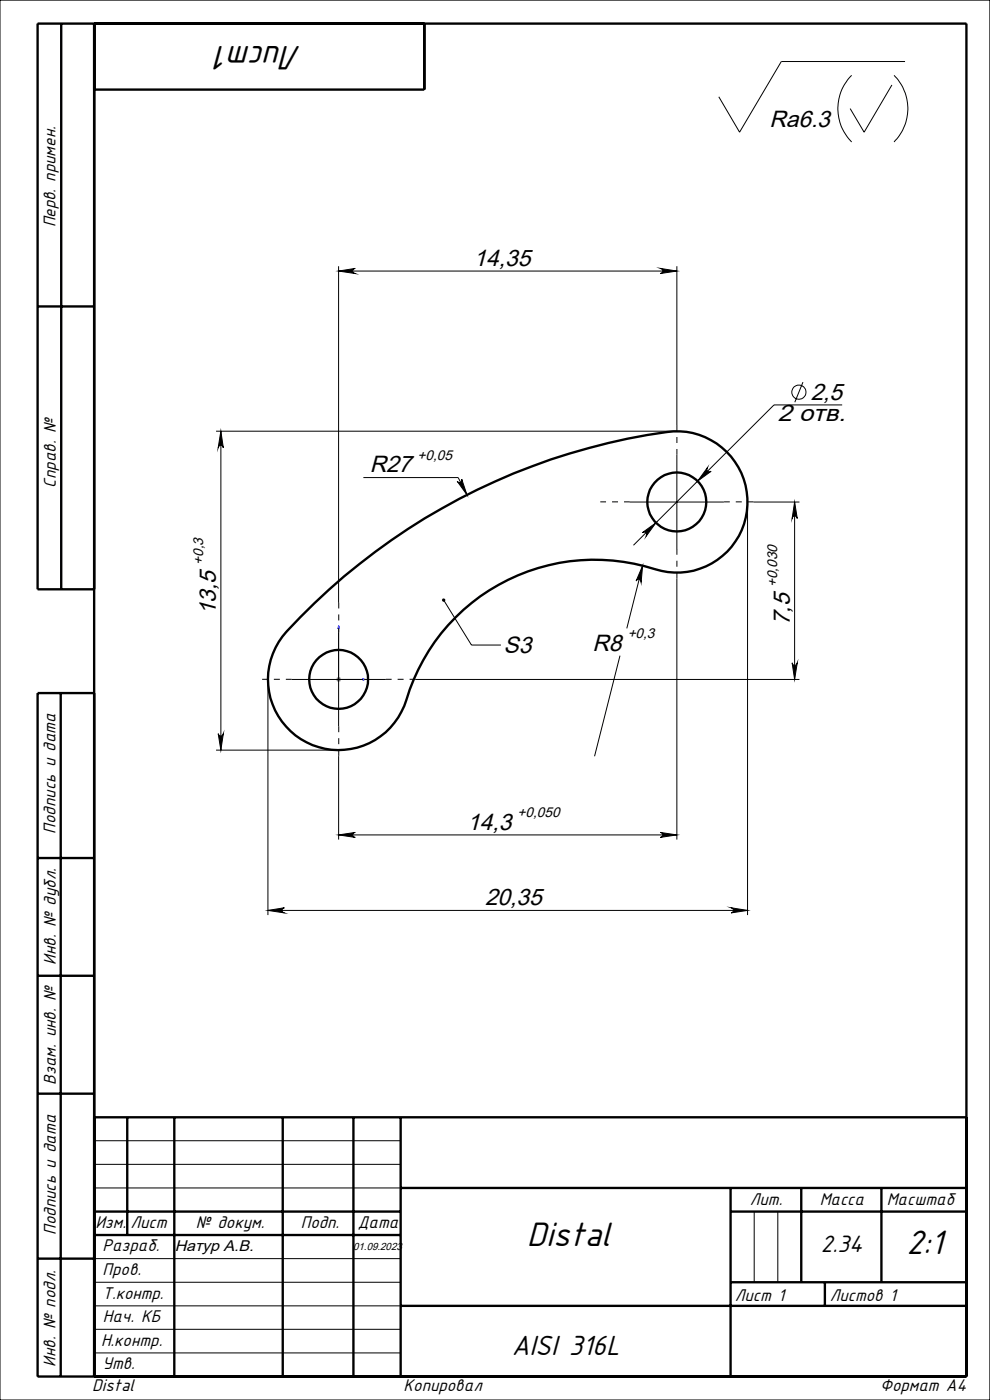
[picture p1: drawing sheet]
<svg xmlns="http://www.w3.org/2000/svg" width="210mm" height="297mm" viewBox="0 0 210 297" stroke-linecap="round" stroke-linejoin="round" font-family="sans-serif">
<g fill="none" stroke="#000" stroke-width=".5">
<path d="M13 5v120M20 5v287M90 5v14h-70M8 65h12M20 125h-12v-120h197v287h-197v-145h12M63.7 130.9a134.5 134.5 0 0 1 79.1-39.4 15 15 0 0 1 15.6 17 15 15 0 0 1-19.4 12.3 41.8 41.8 0 0 0-53.2 28.9 15 15 0 0 1-22 7.1 15 15 0 0 1-3-22.8zM12.9 147v145M8 182h12M8 207h12M8 232h12M20 237h185M27 237v25"/>
<path d="M37 237v55M60 237v55M75 237v55M85 237v55M20 257h65M85 252h120M155 257h50M155 252v40M170 252v20M187 252v20M8 267h12M20 262h65"/>
<path d="M85 277h120M155 272h50M175 272v5"/>
<circle cx="143.6" cy="106.5" r="6.3"/>
<circle cx="71.8" cy="144.1" r="6.2"/>
</g>
<g fill="none" stroke="#000" stroke-width=".21">
<path d="M0 0h210v297h-210zM180.7 16a10 10 0 0 0 0 14.1M189.2 18l-5.9 10-3-5M189.6 16a10 10 0 0 1 0 14.1M192 13.1h-26.3l-8.8 14.9-4.4-7.5M71.8 57.5l3.5-.6a.55 .55 0 0 0-.5 .6 .55 .55 0 0 0 .5 .5zM71.8 56.5v71.4M71.8 57.5h71.8M140.1 56.9l3.5 .6-3.5 .5a.55 .55 0 0 0 .5-.5 .55 .55 0 0 0-.5-.6zM143.6 56.5v33.7M45.8 91.5h97.7M46.8 91.5l.6 3.5a.55 .55 0 0 0-.6-.5 .55 .55 0 0 0-.5 .5z"/>
<path d="M46.9 91.5v67.6M143.6 96.5v20M150.1 99.2a.55 .55 0 0 0 0 .7 .55 .55 0 0 0 .7 .1l-2.8 2.1zM170.3 81.1l-1.7 4.2M178.6 85.9h-14.4l-29.8 29.8M77.1 101.3h20.1M97 102.1a.53 .53 0 0 0 .7 .2 .53 .53 0 0 0 .2-.7l1.2 3.4zM97.2 101.3l1.9 3.7M133.6 106.5h20M136.3 113l2.8-2.1-2 2.9a.55 .55 0 0 0-.1-.8 .55 .55 0 0 0-.7 0zM158.6 106.5v87.6M159.8 106.5h9.8"/>
<path d="M168.6 106.5l.5 3.5a.55 .55 0 0 0-.5-.5 .55 .55 0 0 0-.6 .5zM168.6 106.5v37.6M71.8 134.1v20M94.1 127.3l5.9 9.5h6.3M131.5 139.1l-5.4 21.3M136.3 120l-3.3 13.3M136.3 120l-.3 3.5a.55 .55 0 0 0-.4-.6 .55 .55 0 0 0-.7 .4zM143.6 122.7v55.4M45.8 159.1h26M46.3 155.6a.55 .55 0 0 0 .5 .5 .55 .55 0 0 0 .6-.5l-.6 3.5zM56.8 144.1v50M61.8 144.1h20"/>
<path d="M88.1 144.1h81.5M168 140.6a.55 .55 0 0 0 .6 .5 .55 .55 0 0 0 .5-.5l-.5 3.5zM71.8 160.4v17.7M71.8 177.1h71.8M71.8 177.1l3.6-.5a.53 .53 0 0 0-.6 .5 .53 .53 0 0 0 .6 .6zM140 176.6l3.6 .5-3.6 .6a.53 .53 0 0 0 .6-.6 .53 .53 0 0 0-.6-.5zM56.8 193.1h101.8M56.8 193.1l3.5-.5a.55 .55 0 0 0-.5 .5 .55 .55 0 0 0 .5 .6zM155.1 192.6l3.5 .5-3.5 .6a.55 .55 0 0 0 .5-.6 .55 .55 0 0 0-.5-.5zM20 252h65M20 247h65M20 242h65"/>
<path d="M160 257v15M165 257v15M20 277h65M20 272h65M20 267h65M20 287h65M20 282h65"/>
<circle cx="169.5" cy="83.2" r="1.49"/>
</g>
<path d="M71.8 132.7v11.4h5.7M71.8 132.7l.2 .6h-.3zM71.8 143.7l.1 .1zM72 144.1h.1zM77 144l.5 .1-.5 .2z" fill="none" stroke="#00f" stroke-width=".21"/>
<path d="M71.3 144.1h1M71.5 143.8l.7 .7M71.8 143.6v1M72.2 143.8l-.7 .7" fill="none" stroke="#808080" stroke-width=".21"/>
<path d="M143.6 96.5v-6.3M133.6 106.5h-6.3M143.6 116.5v6.2M153.6 106.5h6.2M71.9 134.1v-6.2M61.9 144.1h-6.3M71.9 154.1v6.3M81.9 144.1h6.2" fill="none" stroke="#000" stroke-width=".21" stroke-dasharray="15.2 1.3 1.3 1.3" stroke-dashoffset="14" stroke-linecap="butt"/>
<g fill="#00f">
<path d="M77 144l.5 .1-.5 .2zM71.8 132.7l.2 .6h-.3z"/>
<path d="M72 144.1h.1zM71.8 143.7l.1 .1z"/>
</g>
<g fill="#000">
<path d="M97 102.1a.53 .53 0 0 0 .7 .2 .53 .53 0 0 0 .2-.7l1.2 3.4zM93.9 127a.36 .36 0 0 1 .6 .2 .36 .36 0 0 1-.4 .4 .36 .36 0 0 1-.3-.5l.3 .2z"/>
<path d="M136.3 120l-1.4 3.3a.55 .55 0 0 1 .7-.4 .55 .55 0 0 1 .4 .6zM71.8 177.1l3.6-.5a.53 .53 0 0 0-.6 .5 .53 .53 0 0 0 .6 .6zM140 176.6l3.6 .5-3.6 .6a.53 .53 0 0 0 .6-.6 .53 .53 0 0 0-.6-.5z"/>
<path d="M46.3 155.6a.55 .55 0 0 0 .5 .5 .55 .55 0 0 0 .6-.5l-.6 3.5zM46.8 91.5l.6 3.5a.55 .55 0 0 0-.6-.5 .55 .55 0 0 0-.5 .5z"/>
<path d="M168 140.6a.55 .55 0 0 0 .6 .5 .55 .55 0 0 0 .5-.5l-.5 3.5zM168.6 106.5l.5 3.5a.55 .55 0 0 0-.5-.5 .55 .55 0 0 0-.6 .5z"/>
<path d="M56.8 193.1l3.5-.5a.55 .55 0 0 0-.5 .5 .55 .55 0 0 0 .5 .6zM155.1 192.6l3.5 .5-3.5 .6a.55 .55 0 0 0 .5-.6 .55 .55 0 0 0-.5-.5zM71.8 57.5l3.5-.6a.55 .55 0 0 0-.5 .6 .55 .55 0 0 0 .5 .5zM140.1 56.9l3.5 .6-3.5 .5a.55 .55 0 0 0 .5-.5 .55 .55 0 0 0-.5-.6zM136.3 113a.55 .55 0 0 1 .7 0 .55 .55 0 0 1 .1 .8l2-2.9zM150.1 99.2l-2.1 2.9 2.8-2.1a.55 .55 0 0 1-.7-.1 .55 .55 0 0 1 0-.7z"/>
</g>
<g font-size="8">
<text x="64" y="9.7" transform="rotate(-180 64 9.7)">Лист1</text>
<text x="111.8" y="264.3">Distal</text>
<text x="192.3" y="266.1">2:1</text>
</g>
<text font-size="6.6" x="108.5" y="287.5">AISI 316L</text>
<text font-size="5.6" x="174.1" y="265.7">2.34</text>
<g font-size="5">
<text x="163.2" y="26.9">Ra6.3</text>
<text x="100.5" y="56.4">14,35</text>
<text x="165" y="89.3">2 отв.</text>
<text x="172" y="84.8">2,5</text>
<text x="78.4" y="100.2">R27</text>
<text x="45.8" y="130.5" transform="rotate(-90 45.8 130.5)">13,5</text>
<text x="167.5" y="132.6" transform="rotate(-90 167.5 132.6)">7,5</text>
<text x="106.8" y="138.5">S3</text>
<text x="125.7" y="138">R8</text>
<text x="99.1" y="176">14,3</text>
<text x="102.9" y="192">20,35</text>
</g>
<g font-size="4">
<text x="11.8" y="48.3" transform="rotate(-90 11.8 48.3)">Перв. примен.</text>
<text x="11.9" y="103.4" transform="rotate(-90 11.9 103.4)">Справ. №</text>
<text x="11.7" y="176.8" transform="rotate(-90 11.7 176.8)">Подпись и дата</text>
<text x="11.8" y="204.7" transform="rotate(-90 11.8 204.7)">Инв. № дубл.</text>
<text x="11.9" y="230.1" transform="rotate(-90 11.9 230.1)">Взам. инв. №</text>
<text x="159.1" y="255.6">Лит.</text>
<text x="173.9" y="255.6">Масса</text>
<text x="188.1" y="255.6">Масштаб</text>
<text x="11.8" y="262" transform="rotate(-90 11.8 262)">Подпись и дата</text>
<text x="20.2" y="260.4">Изм.</text>
<text x="27.7" y="260.5">Лист</text>
<text x="41.5" y="260.5">№ докум.</text>
<text x="63.8" y="260.5">Подп.</text>
<text x="75.9" y="260.5">Дата</text>
<text x="21.7" y="265.5">Разраб.</text>
<text x="21.8" y="270.5">Пров.</text>
<text x="21.8" y="275.5">Т.контр.</text>
<text x="155.9" y="275.9">Лист 1</text>
<text x="176" y="276">Листов 1</text>
<text x="21.8" y="280.4">Нач. КБ</text>
<text x="21.4" y="285.6">Н.контр.</text>
<text x="11.8" y="289.9" transform="rotate(-90 11.8 289.9)">Инв. № подл.</text>
<text x="21.8" y="290.4">Утв.</text>
<text x="19.6" y="295.1">Distal</text>
<text x="85.6" y="295.2">Копировал</text>
<text x="186.7" y="295.2">Формат А4</text>
</g>
<text font-size="3.3" x="37.1" y="265.4">Натур А.В.</text>
<g font-size="3">
<text x="88.6" y="97.6">+0,05</text>
<text x="43.1" y="119.8" transform="rotate(-90 43.1 119.8)">+0,3</text>
<text x="164.8" y="124.6" transform="rotate(-90 164.8 124.6)">+0,030</text>
<text x="133.1" y="135.3">+0,3</text>
<text x="109.8" y="173.4">+0,050</text>
</g>
<text font-size="2.2" x="74.9" y="265.1">01.09.2023</text>
</svg>
